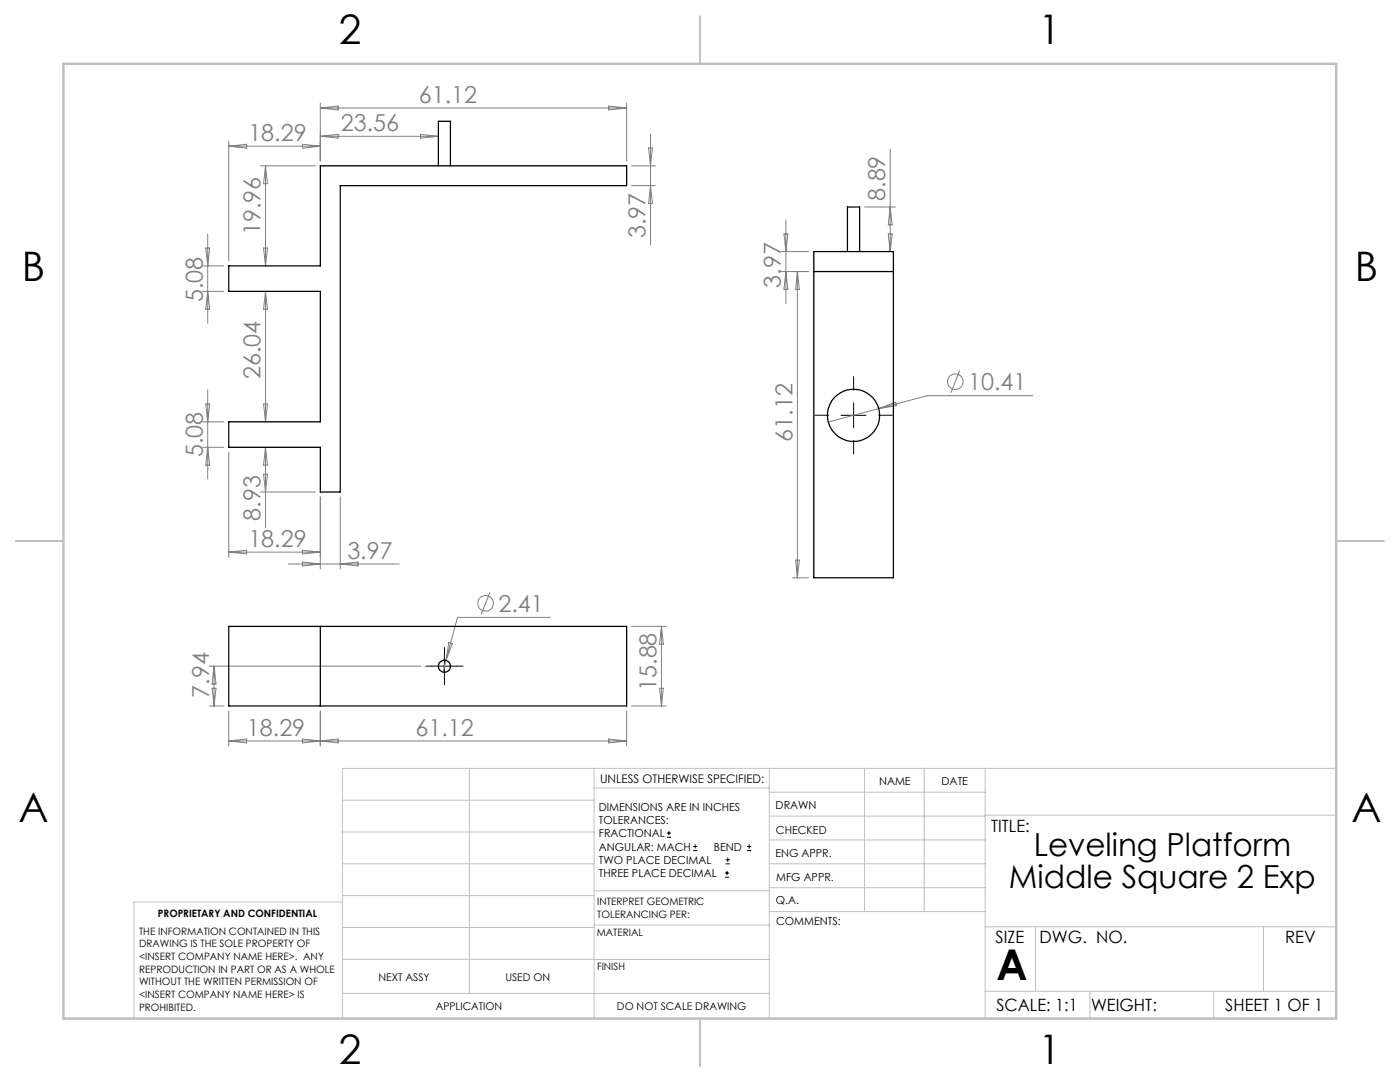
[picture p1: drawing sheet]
<svg xmlns="http://www.w3.org/2000/svg" width="279mm" height="216mm" viewBox="0 0 279 216" stroke-linecap="round" stroke-linejoin="round" font-family="sans-serif">
<g fill="none" stroke="#808080" stroke-width=".2">
<path d="M45.6 28.2v23.8M45.6 29.2l3.6-.4v.8zM45.6 29.2h18.3M52 33.1h10.9M53 33.1v20M53 33.1l.4 3.6h-.8zM60.4 28.8l3.5 .4-3.5 .4zM63.9 20.6v11.5M63.9 21.6h61.2M63.9 21.6l3.6-.4v.7zM63.9 27.2l3.6-.4v.8zM63.9 27.2h23.6"/>
<path d="M83.9 26.8l3.6 .4-3.6 .4zM121.5 21.2l3.6 .4-3.6 .3zM125.1 20.6v11.5M126 37h4.8M126 33.1h4.8M129.4 29.5h.8l-.4 3.6zM129.8 26.7v22.1M129.8 37l.4 3.6h-.8zM177.7 29.8v20.4M40.5 58.1h4.1M40.5 53.1h4.1M41.1 49.5h.7l-.3 3.6z"/>
<path d="M41.5 46.7v17.8M41.5 58.1l.3 3.6h-.7zM52.6 49.5h.8l-.4 3.6zM53 58.1l.4 3.6h-.8zM53 58.1v26.1M155.9 54.2h5.5M155.9 50.2h5.5M156.5 46.7h.7l-.4 3.5zM156.8 54.2l.4 3.5h-.7zM156.8 43.9v16.6M159.1 54.2v61.1M159.1 54.2l.4 3.5h-.7z"/>
<path d="M172.5 41.3h6.2M177.3 46.7h.7l-.3 3.5zM177.7 41.3l.3 3.6h-.7zM41.5 77.8v17.8M191.5 73.9l-1.7 4.5M206.1 79h-21l-9.7 2.5M40.5 89.3h4.1M40.5 84.2h4.1M41.1 80.6h.7l-.3 3.6zM41.5 89.3l.3 3.5h-.7zM45.6 90.2v21M52 98.2h10.9"/>
<path d="M52.6 80.6h.8l-.4 3.6zM52.6 94.6h.8l-.4 3.6zM53 89.3l.4 3.5h-.8zM53 89.3v15.9M63.9 99.2v14.3M67.9 99.2v14.3M175.4 81.5l-10.1 2.7M175.4 81.5l3.3-1.2 .2 .7zM45.6 110.2l3.6-.4v.7zM45.6 110.2h18.3M57.6 112.5h22.1M60.4 109.8l3.5 .4-3.5 .3z"/>
<path d="M60.4 112.1l3.5 .4-3.5 .4zM67.9 112.5l3.5-.4v.8zM97.8 118.2l-1.8 4.4M158.2 115.3h3.2M158.8 111.8h.7l-.4 3.5zM41.7 132.9h42.3M42.3 137.3h.8l-.4 3.6zM42.7 132.9v8M42.7 132.9l.4 3.6h-.8zM89.6 128.2l.7 .2-1.3 3.4zM109.8 123.2h-18.5l-2.9 10.9M126 125h7"/>
<path d="M131.6 137.3h.8l-.4 3.6zM132 125v15.9M132 125l.4 3.6h-.8zM41.7 140.9h2.9M45.6 141.9v6.9M45.6 147.8h79.5M45.6 147.8l3.6-.3v.7zM60.4 147.5v.7l7.1-.7v.7zM63.9 141.9v6.9M121.5 147.5l3.6 .3-3.6 .4zM125.1 141.9v6.9M126 140.9h7"/>
<circle cx="190.6" cy="76.2" r="1.55"/>
<circle cx="96.9" cy="120.4" r="1.55"/>
</g>
<g fill="none" stroke="#000" stroke-width=".2">
<path d="M167.9 82.9h4.9M170.4 80.4v5M86.2 132.9h5M88.7 130.5v4.9M133.1 167.1h.8M133.1 166.2h.8M133.5 165.8v.9M138.3 169.7h.8M138.3 168.9h.8M138.7 168.5v.8M144.7 175h.8M144.7 174.2h.8"/>
<path d="M144.8 172.4h.9M144.8 171.6h.9M145.1 173.8v.8M145.2 171.1v.9M149.1 169.7h.8M149.1 168.9h.8M149.5 168.5v.8"/>
</g>
<path d="M170.4 77.9v-2.7M165.4 82.9h-2.7M170.4 87.9v2.7M175.4 82.9h2.7M86.2 132.9h-1.2M88.7 130.4v-1.2M88.7 135.4v1.2M91.2 132.9h1.2" fill="none" stroke="#000" stroke-width=".2" stroke-dasharray="15.2 1.3 1.3 1.3"/>
<g fill="none" stroke="#c0c0c0" stroke-width=".2">
<path d="M68.3 159.7h50.3M93.7 153.3v44.9M118.6 153.3v49.9M118.6 157.2h34.9M153.5 153.3v49.9M153.5 158.1h43.1M172.5 153.3v28.6M184.4 153.3v28.6M196.6 153.3v49.9M266.7 153.3h-198.4v49.9M68.3 178.7h50.3M68.3 172.4h50.3"/>
<path d="M68.3 166h50.3M68.3 180h-41.6v23.2M118.6 177.7h35M153.5 167.6h43.1M153.5 162.8h43.1M153.5 172.4h43.1M153.5 177.1h43.1M196.6 162.7h70.1M68.3 198.2h85.2M68.3 191.4l85.2 .1M68.3 185.1h50.3M118.6 184.6h35"/>
<path d="M153.6 181.9h43M196.6 197.8h70.1M196.6 184.9h70.1M206.7 184.9v12.9M217.5 197.8v5.4M242.2 197.8v5.4M252.2 184.9v12.9"/>
</g>
<path d="M139.7 3.2v9.5M3.1 107.9h9.6M266.7 107.9h9.5M139.7 203.2v9.6" fill="none" stroke="#c0c0c0" stroke-width=".25"/>
<path d="M12.7 12.7h254v190.5h-254z" fill="none" stroke="#c0c0c0" stroke-width=".5"/>
<g fill="none" stroke="#000" stroke-width=".25">
<path d="M63.9 33.1h61.2v3.9h-57.2v61.2h-4v-8.9h-18.3v-5.1h18.3v-26.1h-18.3v-5h18.3zM87.5 33.1v-8.9h2.4v8.9M162.4 50.2h15.9v65.1h-15.9zM162.4 54.2h15.9M169.1 50.2v-8.9h2.5v8.9M45.6 125h79.5v15.9h-79.5zM63.9 125v15.9"/>
<circle cx="170.3" cy="82.9" r="5.2"/>
<circle cx="88.7" cy="132.9" r="1.2"/>
</g>
<text font-size="8.5" x="198.9" y="195.5">A</text>
<g font-size="8.1">
<text x="67.6" y="8.9">2</text>
<text x="207.3" y="8.9">1</text>
<text x="4.4" y="56.2">B</text>
<text x="270.4" y="56.2">B</text>
<text x="3.7" y="164.1">A</text>
<text x="269.7" y="164.1">A</text>
<text x="67.6" y="212.4">2</text>
<text x="207.3" y="212.4">1</text>
</g>
<g font-size="6.3">
<text x="206.3" y="170.9">Leveling Platform</text>
<text x="201.4" y="177.2">Middle Square 2 Exp</text>
</g>
<g font-size="4.7" fill="#808080">
<text x="83.6" y="20.5">61.12</text>
<text x="49.6" y="28.1">18.29</text>
<text x="68" y="26.2">23.56</text>
<text x="176.7" y="40.1" transform="rotate(-90 176.7 40.1)">8.89</text>
<text x="52" y="46.9" transform="rotate(-90 52 46.9)">19.96</text>
<text x="128.8" y="47.5" transform="rotate(-90 128.8 47.5)">3.97</text>
<text x="155.9" y="57.4" transform="rotate(-90 155.9 57.4)">3.97</text>
<text x="40.5" y="60.3" transform="rotate(-90 40.5 60.3)">5.08</text>
<text x="52" y="75.7" transform="rotate(-90 52 75.7)">26.04</text>
<text x="193.2" y="77.9">10.41</text>
<text x="158.2" y="88.1" transform="rotate(-90 158.2 88.1)">61.12</text>
<text x="40.5" y="91.2" transform="rotate(-90 40.5 91.2)">5.08</text>
<text x="52" y="103.9" transform="rotate(-90 52 103.9)">8.93</text>
<text x="49.6" y="109.1">18.29</text>
<text x="69.3" y="111.5">3.97</text>
<text x="99.5" y="122.1">2.41</text>
<text x="131" y="137.9" transform="rotate(-90 131 137.9)">15.88</text>
<text x="41.7" y="139.2" transform="rotate(-90 41.7 139.2)">7.94</text>
<text x="49.3" y="146.8">18.29</text>
<text x="82.9" y="146.8">61.12</text>
</g>
<g font-size="3.4">
<text x="197.8" y="166">TITLE:</text>
<text x="198.7" y="188.1">SIZE</text>
<text x="207.5" y="188.1">DWG. NO.</text>
<text x="256.5" y="188.2">REV</text>
<text x="198.8" y="201.7">SCALE: 1:1</text>
<text x="217.7" y="201.8">WEIGHT:</text>
<text x="244.5" y="201.7">SHEET 1 OF 1</text>
</g>
<text font-size="2.4" x="119.8" y="156.2">UNLESS OTHERWISE SPECIFIED:</text>
<g font-size="2.2">
<text x="119.5" y="161.8">DIMENSIONS ARE IN INCHES</text>
<text x="154.8" y="161.4">DRAWN</text>
<text x="175.4" y="156.6">NAME</text>
<text x="187.9" y="156.7">DATE</text>
<text x="119.5" y="164.4">TOLERANCES:</text>
<text x="119.5" y="167.1">FRACTIONAL</text>
<text x="154.9" y="166.3">CHECKED</text>
<text x="119.5" y="169.7">ANGULAR: MACH</text>
<text x="119.5" y="172.4">TWO PLACE DECIMAL</text>
<text x="142.5" y="169.7">BEND</text>
<text x="154.8" y="171">ENG APPR.</text>
<text x="119.5" y="175">THREE PLACE DECIMAL</text>
<text x="154.9" y="175.7">MFG APPR.</text>
<text x="154.9" y="180.4">Q.A.</text>
<text x="154.9" y="184.6">COMMENTS:</text>
</g>
<g font-size="2.1">
<text x="75.5" y="195.7">NEXT ASSY</text>
<text x="100.9" y="195.7">USED ON</text>
<text x="86.9" y="201.5">APPLICATION</text>
<text x="123.1" y="201.6">DO NOT SCALE DRAWING</text>
</g>
<g font-size="2">
<text x="31.5" y="182.9">PROPRIETARY AND CONFIDENTIAL</text>
<text x="119.2" y="180.6">INTERPRET GEOMETRIC</text>
<text x="119.2" y="183.1">TOLERANCING PER:</text>
<text x="27.8" y="186.5">THE INFORMATION CONTAINED IN THIS</text>
<text x="27.8" y="189">DRAWING IS THE SOLE PROPERTY OF</text>
<text x="27.8" y="191.6">&lt;INSERT COMPANY NAME HERE&gt;. ANY</text>
<text x="119.1" y="186.7">MATERIAL</text>
<text x="27.8" y="194.1">REPRODUCTION IN PART OR AS A WHOLE</text>
<text x="27.8" y="196.6">WITHOUT THE WRITTEN PERMISSION OF</text>
<text x="119.1" y="193.5">FINISH</text>
<text x="27.8" y="199.1">&lt;INSERT COMPANY NAME HERE&gt; IS</text>
<text x="27.8" y="201.7">PROHIBITED.</text>
</g>
</svg>
